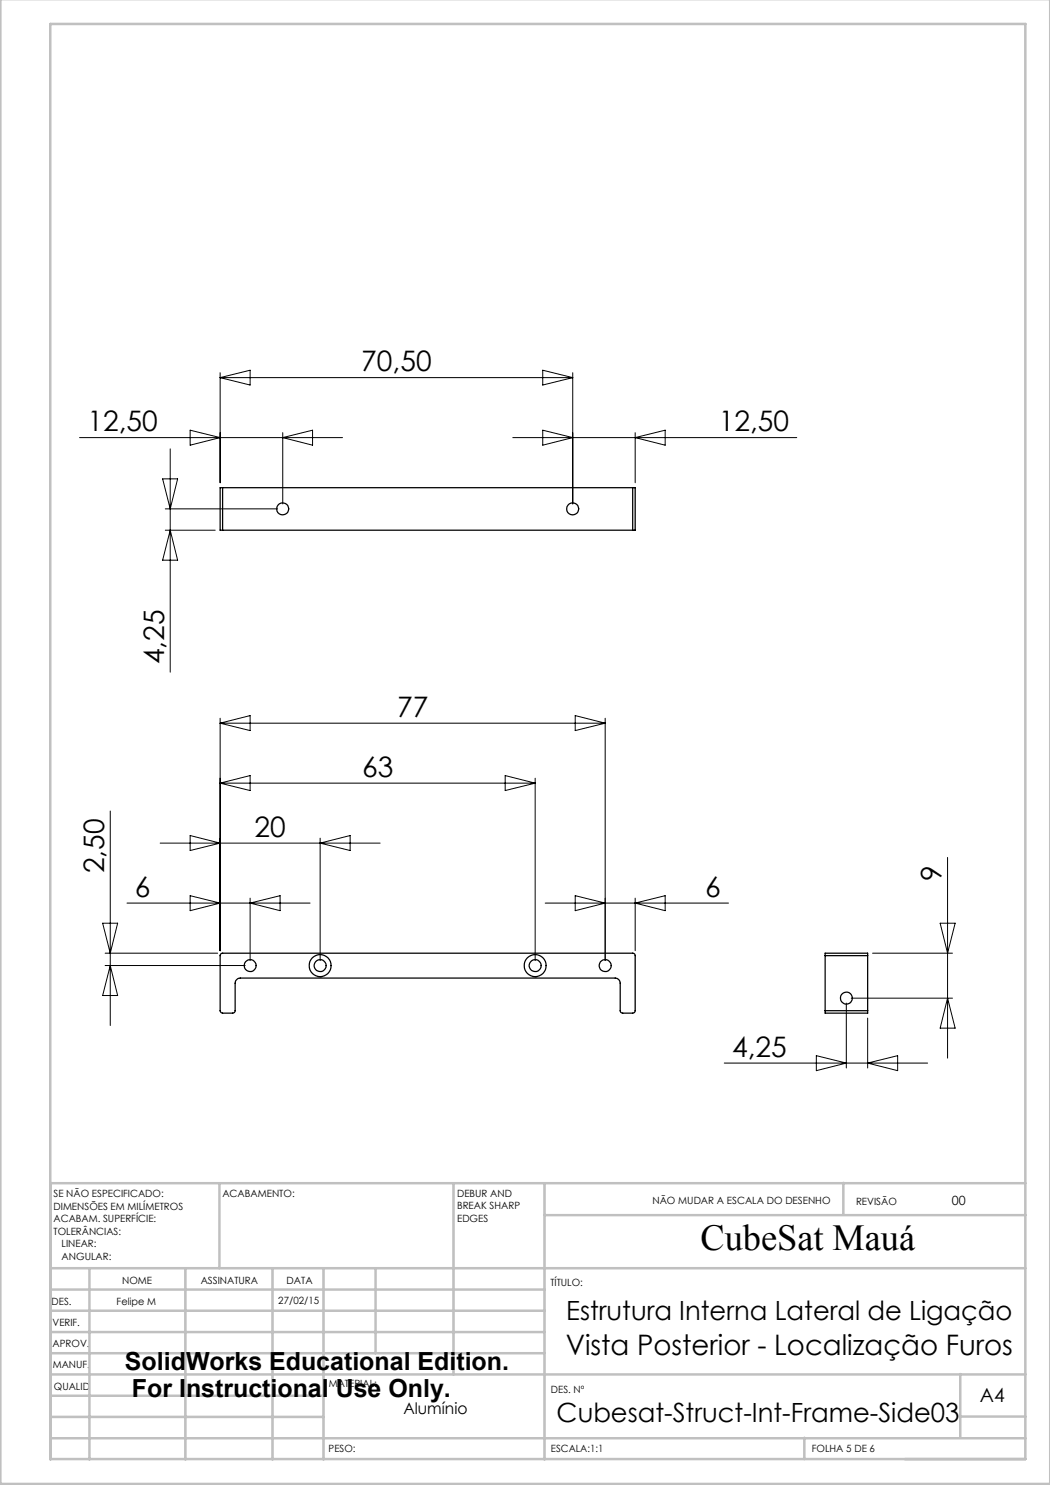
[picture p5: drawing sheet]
<svg xmlns="http://www.w3.org/2000/svg" width="210mm" height="297mm" viewBox="0 0 210 297" stroke-linecap="round" stroke-linejoin="round" font-family="sans-serif">
<g fill="none" stroke="#c0c0c0" stroke-width=".5">
<path d="M.1 -.1v296.9h209.9v-296.9M10.1 4.8h195v287h-195zM43.9 236.6v17M90.7 236.6v38.3M108.9 236.6v55.3M168.7 236.6v6.3M205.1 236.6h-195v55.3M10.1 253.6h195M10.1 257.9h98.8M17.9 253.6v38.3M37.1 253.6v38.3M54.5 253.6v38.3"/>
<path d="M64.7 253.6v38.3M75.1 253.6v17M108.9 243h96.2M10.1 270.6h98.8M10.1 266.4h98.8M10.1 262.1h98.8M10.1 279.1h54.6M10.1 274.9h195M192.1 274.8v12.7M10.1 287.7h195M10.1 283.4h54.6M160.9 287.5v4.3"/>
<path d="M192.1 283.3h13"/>
</g>
<g fill="none" stroke="#000" stroke-width=".2">
<path d="M44 75.5l6-1.5v3zM44 74.5v22.1M44 75.5h70.5M108.5 74l6 1.5-6 1.5zM114.5 74.5v26.3M15.9 87.5h52.6M32.5 95.8h3l-1.5 6zM34 89.8v44.6M38 86l6 1.5-6 1.5zM56.6 86.5v14.3M56.6 87.5l5.9-1.5v3zM102.6 87.5h56.7"/>
<path d="M108.5 86l6 1.5-6 1.5zM127 86.5v10.1M127 87.5l6-1.5v3zM33.1 101.8h22.4M33.1 106h9.9M34 106l1.5 6h-3zM44 144.6l6-1.5v3zM44 156.6l6-1.5v3zM44 143.6v46.5M44 156.6h63M44 144.6h77M101 155.1l6 1.5-6 1.5z"/>
<path d="M107 155.6v36.5M115 143.1l6 1.5-6 1.5zM121 143.6v48.5M22 162.2v42.9M32 168.6h44M38 179.1l6 1.5-6 1.5zM38 167.1l6 1.5-6 1.5zM50 179.6v12.5M64 167.6v24.5M64 168.6l6-1.5v3zM115 179.1l6 1.5-6 1.5zM127 179.6v10.5"/>
<path d="M189.5 171.5v40.1M20.5 184.6h3l-1.5 6zM21 193.1h28M21 190.6h22.5M22 193.1l1.5 6h-3zM25.4 180.6h36.6M50 180.6l6-1.5v3zM109 180.6h36.7M127 180.6l6-1.5v3zM170.3 199.6h20.2M174.5 190.6h16M188 184.6h3l-1.5 6z"/>
<path d="M189.5 199.6l1.5 6h-3zM144.9 212.6h40.6M163.3 211.1l6 1.5-6 1.5zM169.3 200.6v13M173.5 203.6v10M173.5 212.6l6-1.5v3z"/>
</g>
<g fill="none" stroke="#000" stroke-width=".25">
<path d="M44.5 97.5h-.5v8.5h.5M44.5 97.5v8.5M44.5 97.5h82M126.5 97.5h.5v8.5h-.5M126.5 97.5v8.5M44.5 106h82M44.2 190.8l.2-.2 82.4 .1 .2 .3v11.2l-.3 .4h-2.2l-.4-.3-.1-5.7a1.02 1.02 0 0 0-1-1h-75a1.09 1.09 0 0 0-1 1v5.7l-.5 .3h-2.2l-.3-.4v-11.2zM165 191.1v-.5h8.5v.5M165 191.1h8.5M165 191.1v11M173.5 191.1v11M165 202.1v.5h8.5v-.5"/>
<path d="M165 202.1h8.5"/>
<circle cx="56.5" cy="101.8" r="1.21"/>
<circle cx="114.5" cy="101.8" r="1.21"/>
<circle cx="50" cy="193.1" r="1.2"/>
<circle cx="64" cy="193.1" r="2.19"/>
<circle cx="64" cy="193.1" r="1.2"/>
<circle cx="107" cy="193.1" r="2.19"/>
<circle cx="107" cy="193.1" r="1.2"/>
<circle cx="121" cy="193.1" r="1.21"/>
<circle cx="169.3" cy="199.6" r="1.18"/>
</g>
<text font-size="7.3" x="140.1" y="249.9">CubeSat Mauá</text>
<g font-size="5.6">
<text x="72.3" y="74.3">70,50</text>
<text x="17.5" y="86.3">12,50</text>
<text x="143.8" y="86.3">12,50</text>
<text x="32.8" y="132.9" transform="rotate(-90 32.8 132.9)">4,25</text>
<text x="79.4" y="143.4">77</text>
<text x="72.4" y="155.4">63</text>
<text x="50.9" y="167.4">20</text>
<text x="20.8" y="174.7" transform="rotate(-90 20.8 174.7)">2,50</text>
<text x="27" y="179.4">6</text>
<text x="141" y="179.4">6</text>
<text x="188.3" y="176.2" transform="rotate(-90 188.3 176.2)">9</text>
<text x="146.4" y="211.4">4,25</text>
<text x="113.1" y="270.9">Vista Posterior - Localização Furos</text>
</g>
<g font-size="5.3">
<text x="113.2" y="264">Estrutura Interna Lateral de Ligação</text>
<text x="111.3" y="284.3">Cubesat-Struct-Int-Frame-Side03</text>
</g>
<g font-size="5">
<text x="25" y="273.9">SolidWorks Educational Edition.</text>
<text x="26.4" y="279.4">For Instructional Use Only.</text>
</g>
<text font-size="3.9" x="196" y="280.4">A4</text>
<text font-size="3.2" x="80.7" y="282.8">Alumínio</text>
<text font-size="2.5" x="190.4" y="240.9">00</text>
<g font-size="2">
<text x="10.7" y="239.5">SE NÃO ESPECIFICADO:</text>
<text x="44.5" y="239.5">ACABAMENTO:</text>
<text x="91.4" y="239.4">DEBUR AND</text>
<text x="10.7" y="242">DIMENSÕES EM MILÍMETROS</text>
<text x="10.7" y="244.5">ACABAM. SUPERFÍCIE:</text>
<text x="91.4" y="241.9">BREAK SHARP</text>
<text x="91.4" y="244.4">EDGES</text>
<text x="130.5" y="240.8">NÃO MUDAR A ESCALA DO DESENHO</text>
<text x="171.2" y="241">REVISÃO</text>
<text x="10.7" y="247">TOLERÂNCIAS:</text>
<text x="12.3" y="249.5">LINEAR:</text>
<text x="12.3" y="252">ANGULAR:</text>
<text x="24.4" y="256.9">NOME</text>
<text x="40.1" y="256.8">ASSINATURA</text>
<text x="57.3" y="256.8">DATA</text>
<text x="110.1" y="257.1">TÍTULO:</text>
<text x="10.3" y="260.9">DES.</text>
<text x="23.3" y="261">Felipe M</text>
<text x="55.7" y="260.8">27/02/15</text>
<text x="10.5" y="269.3">APROV.</text>
<text x="10.5" y="265.2">VERIF.</text>
<text x="10.6" y="273.6">MANUF.</text>
<text x="10.8" y="278">QUALID</text>
<text x="65.8" y="277.4">MATERIAL:</text>
<text x="110.2" y="278.5">DES. Nº</text>
<text x="65.7" y="290.4">PESO:</text>
<text x="110.2" y="290.5">ESCALA:1:1</text>
<text x="162.4" y="290.4">FOLHA 5 DE 6</text>
</g>
</svg>
